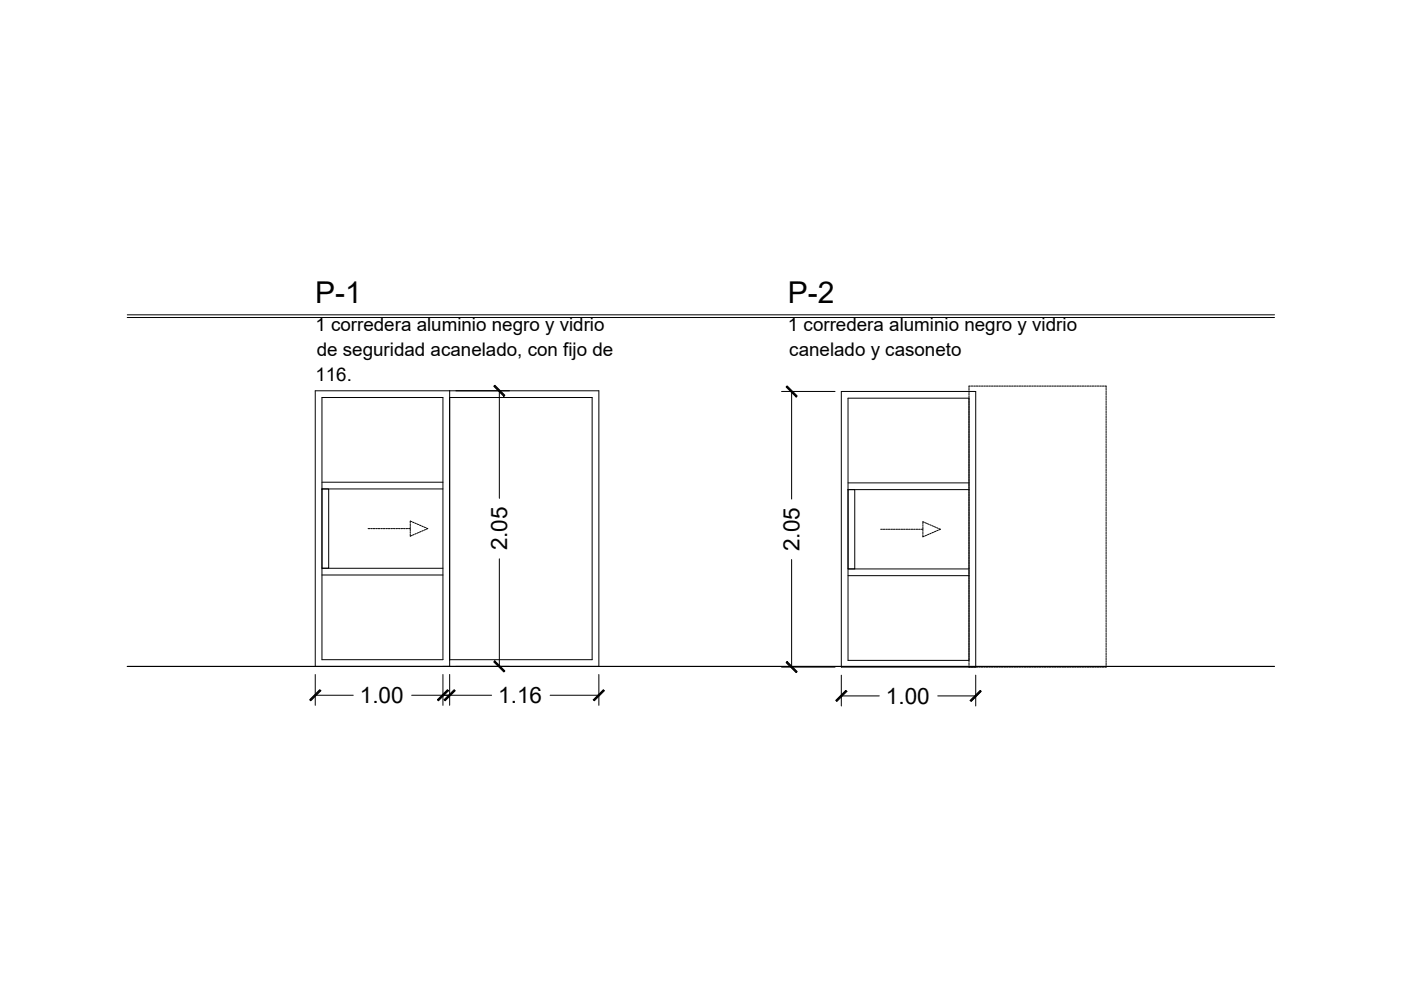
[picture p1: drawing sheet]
<svg xmlns="http://www.w3.org/2000/svg" width="420mm" height="297mm" viewBox="0 0 420 297" stroke-linecap="round" stroke-linejoin="round" font-family="sans-serif">
<!-- layer: Muros seccionados -->
<path d="M38.1 199.7h344" fill="none" stroke="#000" stroke-width=".35"/>
<!-- layer: Muros proyeccn -->
<path d="M38.1 95.2h344M38.1 94.4h344" fill="none" stroke="#000" stroke-width=".3"/>
<!-- layer: Cerramientos proyeccin -->
<g fill="none" stroke="#000" stroke-width=".3">
<path d="M94.5 117.1h85v82.6h-85zM96.5 119.1h36.3v78.6h-36.3zM134.8 117.1v82.6M134.8 119.1h42.7v78.6h-42.7M252.2 117.3h40.3v82.6h-40.3zM254.2 119.3h36.3v78.6h-36.3zM96.5 146.5h2v23.8h-2zM96.5 144.5h36.3M96.5 146.5h36.3M254.2 146.7h2v23.8h-2zM254.2 144.7h36.3M254.2 146.7h36.3"/>
<path d="M96.5 172.3h36.3M96.5 170.3h36.3M254.2 172.5h36.3M254.2 170.5h36.3"/>
</g>
<!-- layer: Sombreados -->
<g fill="none" stroke="#000" stroke-width=".3">
<path d="M290.5 116.4v.5M290.5 117.1v.5M290.5 117.9v.5M290.5 118.7v.5M290.5 119.4v.5M290.9 115.7h-.4v.4M291.1 115.7h.6M291.9 115.7h.5M292.7 115.7h.5M293.4 115.7h.5M294.2 115.7h.5M294.9 115.7h.5"/>
<path d="M295.7 115.7h.5M296.4 115.7h.5M297.2 115.7h.5M297.9 115.7h.6M298.7 115.7h.5M299.5 115.7h.5M300.2 115.7h.5M301 115.7h.5M301.7 115.7h.5M302.5 115.7h.5M303.2 115.7h.5M304 115.7h.5"/>
<path d="M304.7 115.7h.6M305.5 115.7h.5M306.3 115.7h.5M307 115.7h.5M307.8 115.7h.5M308.5 115.7h.5M309.3 115.7h.5M310 115.7h.5M310.8 115.7h.5M311.5 115.7h.6M312.3 115.7h.5M313.1 115.7h.5"/>
<path d="M313.8 115.7h.5M314.6 115.7h.5M315.3 115.7h.5M316.1 115.7h.5M316.8 115.7h.5M317.6 115.7h.5M318.3 115.7h.6M319.1 115.7h.5M319.9 115.7h.5M320.6 115.7h.5M321.4 115.7h.5M322.1 115.7h.5"/>
<path d="M322.9 115.7h.5M323.6 115.7h.5M324.4 115.7h.5M325.1 115.7h.6M325.9 115.7h.5M326.7 115.7h.5M327.4 115.7h.5M328.2 115.7h.5M328.9 115.7h.5M329.7 115.7h.5M330.4 115.7h.5M331.2 115.7h.4v.4"/>
<path d="M331.6 116.4v.5M331.6 117.1v.5M331.6 117.9v.5M331.6 118.7v.5M331.6 119.4v.5M290.5 120.2v.5M290.5 120.9v.5M290.5 121.7v.5M290.5 122.4v.5M290.5 123.2v.5M290.5 123.9v.5M290.5 124.7v.5"/>
<path d="M290.5 125.5v.5M290.5 126.2v.5M290.5 127v.5M290.5 127.7v.5M290.5 128.5v.5M290.5 129.2v.5M290.5 130v.5M290.5 130.7v.5M290.5 131.5v.5M290.5 132.3v.5M290.5 133v.5M290.5 133.8v.5"/>
<path d="M290.5 134.5v.5M290.5 135.3v.5M290.5 136v.5M290.5 136.8v.5M290.5 137.5v.5M290.5 138.3v.5M290.5 139.1v.5M290.5 139.8v.5M331.6 120.2v.5M331.6 120.9v.5M331.6 121.7v.5M331.6 122.4v.5"/>
<path d="M331.6 123.2v.5M331.6 123.9v.5M331.6 124.7v.5M331.6 125.5v.5M331.6 126.2v.5M331.6 127v.5M331.6 127.7v.5M331.6 128.5v.5M331.6 129.2v.5M331.6 130v.5M331.6 130.7v.5M331.6 131.5v.5"/>
<path d="M331.6 132.3v.5M331.6 133v.5M331.6 133.8v.5M331.6 134.5v.5M331.6 135.3v.5M331.6 136v.5M331.6 136.8v.5M331.6 137.5v.5M331.6 138.3v.5M331.6 139.1v.5M331.6 139.8v.5M110.3 158.4h.6"/>
<path d="M111.1 158.4h.5M111.9 158.4h.5M112.6 158.4h.5M113.4 158.4h.5M114.1 158.4h.6M114.9 158.4h.5M115.7 158.4h.5M116.4 158.4h.5M117.2 158.4h.5M117.9 158.4h.5M118.7 158.4h.5M119.4 158.4h.5"/>
<path d="M120.2 158.4h.5M120.9 158.4h.6M121.7 158.4h.5M122.5 158.4h.5M123 157v.5M123 157.8v.5M123 158.5v.6M123 159.3v.5M123.4 156.3l-.4-.1v.6M123.6 156.4l.5 .2M124.3 156.7l.5 .2M124.8 159.9l-.5 .2"/>
<path d="M125 157l.5 .2M125.5 159.6l-.5 .2M125.7 157.3l.5 .2M126.2 159.3l-.5 .2M126.4 157.6l.5 .2M126.9 159l-.5 .2M127.1 157.9l.5 .2M127.6 158.7l-.5 .2M127.8 158.2l.4 .2-.4 .2M264 158.6h.6M264.8 158.6h.5M265.6 158.6h.5"/>
<path d="M266.3 158.6h.5M267.1 158.6h.5M267.8 158.6h.5M268.6 158.6h.5M269.3 158.6h.5M270.1 158.6h.5M270.8 158.6h.6M271.6 158.6h.5M272.4 158.6h.5M273.1 158.6h.5M273.9 158.6h.5M274.6 158.6h.5"/>
<path d="M275.4 158.6h.5M276.1 158.6h.6M276.7 157.2v.5M276.7 158v.5M276.7 158.7v.6M276.7 159.5v.5M277.1 156.5l-.4-.1v.6M277.3 156.6l.5 .2M278 156.9l.5 .2M278.7 157.2l.5 .2M279.2 159.8l-.5 .2M279.4 157.5l.5 .2"/>
<path d="M279.9 159.5l-.5 .2M280.1 157.8l.5 .2M280.6 159.2l-.5 .2M280.8 158.1l.5 .2M281.3 158.9l-.5 .2M281.5 158.4l.4 .2-.4 .2M290.5 140.6v.5M290.5 141.3v.5M290.5 142.1v.5M290.5 142.8v.5M290.5 143.6v.5M290.5 144.3v.5"/>
<path d="M290.5 145.1v.5M290.5 145.9v.5M290.5 146.6v.5M290.5 147.4v.5M290.5 148.1v.5M290.5 148.9v.5M290.5 149.6v.5M290.5 150.4v.5M290.5 151.1v.5M290.5 151.9v.5M290.5 152.7v.5M290.5 153.4v.5"/>
<path d="M290.5 154.2v.5M290.5 154.9v.5M290.5 155.7v.5M290.5 156.4v.5M290.5 157.2v.5M290.5 157.9v.5M290.5 158.7v.5M290.5 159.5v.5M331.6 140.6v.5M331.6 141.3v.5M331.6 142.1v.5M331.6 142.8v.5"/>
<path d="M331.6 143.6v.5M331.6 144.3v.5M331.6 145.1v.5M331.6 145.9v.5M331.6 146.6v.5M331.6 147.4v.5M331.6 148.1v.5M331.6 148.9v.5M331.6 149.6v.5M331.6 150.4v.5M331.6 151.1v.5M331.6 151.9v.5"/>
<path d="M331.6 152.7v.5M331.6 153.4v.5M331.6 154.2v.5M331.6 154.9v.5M331.6 155.7v.5M331.6 156.4v.5M331.6 157.2v.5M331.6 157.9v.5M331.6 158.7v.5M331.6 159.5v.5M123 160.1v.6l.4-.2M124.1 160.2l-.5 .2"/>
<path d="M276.7 160.3v.6l.4-.2M277.8 160.4l-.5 .2M278.5 160.1l-.5 .2M290.5 160.2v.5M290.5 161v.5M290.5 161.7v.5M290.5 162.5v.5M290.5 163.2v.5M290.5 164v.5M290.5 164.7v.5M290.5 165.5v.5M290.5 166.3v.5"/>
<path d="M290.5 167v.5M290.5 167.8v.5M290.5 168.5v.5M290.5 169.3v.5M290.5 170v.5M290.5 170.8v.5M290.5 171.5v.5M290.5 172.3v.5M290.5 173.1v.5M290.5 173.8v.5M290.5 174.6v.5M290.5 175.3v.5"/>
<path d="M290.5 176.1v.5M290.5 176.8v.5M290.5 177.6v.5M290.5 178.3v.5M290.5 179.1v.5M290.5 179.9v.5M331.6 160.2v.5M331.6 161v.5M331.6 161.7v.5M331.6 162.5v.5M331.6 163.2v.5M331.6 164v.5"/>
<path d="M331.6 164.7v.5M331.6 165.5v.5M331.6 166.3v.5M331.6 167v.5M331.6 167.8v.5M331.6 168.5v.5M331.6 169.3v.5M331.6 170v.5M331.6 170.8v.5M331.6 171.5v.5M331.6 172.3v.5M331.6 173.1v.5"/>
<path d="M331.6 173.8v.5M331.6 174.6v.5M331.6 175.3v.5M331.6 176.1v.5M331.6 176.8v.5M331.6 177.6v.5M331.6 178.3v.5M331.6 179.1v.5M331.6 179.9v.5M290.5 180.6v.5M290.5 181.4v.5M290.5 182.1v.5"/>
<path d="M290.5 182.9v.5M290.5 183.6v.5M290.5 184.4v.5M290.5 185.1v.5M290.5 185.9v.5M290.5 186.7v.5M290.5 187.4v.5M290.5 188.2v.5M290.5 188.9v.5M290.5 189.7v.5M290.5 190.4v.5M290.5 191.2v.5"/>
<path d="M290.5 191.9v.5M290.5 192.7v.5M290.5 193.5v.5M290.5 194.2v.5M290.5 195v.5M290.5 195.7v.5M290.5 196.5v.5M290.5 197.2v.5M290.5 198v.5M290.5 198.7v.5M290.5 199.5v.4h.4M291.1 199.9h.6"/>
<path d="M291.9 199.9h.5M292.7 199.9h.5M293.4 199.9h.5M294.2 199.9h.5M294.9 199.9h.5M295.7 199.9h.5M296.4 199.9h.5M297.2 199.9h.5M297.9 199.9h.6M298.7 199.9h.5M299.5 199.9h.5M300.2 199.9h.5"/>
<path d="M301 199.9h.5M301.7 199.9h.5M302.5 199.9h.5M303.2 199.9h.5M304 199.9h.5M304.7 199.9h.6M305.5 199.9h.5M306.3 199.9h.5M307 199.9h.5M307.8 199.9h.5M308.5 199.9h.5M309.3 199.9h.5"/>
<path d="M310 199.9h.5M310.8 199.9h.5M311.5 199.9h.6M312.3 199.9h.5M313.1 199.9h.5M313.8 199.9h.5M314.6 199.9h.5M315.3 199.9h.5M316.1 199.9h.5M316.8 199.9h.5M317.6 199.9h.5M318.3 199.9h.6"/>
<path d="M319.1 199.9h.5M319.9 199.9h.5M320.6 199.9h.5M321.4 199.9h.5M322.1 199.9h.5M322.9 199.9h.5M323.6 199.9h.5M324.4 199.9h.5M325.1 199.9h.6M325.9 199.9h.5M326.7 199.9h.5M327.4 199.9h.5"/>
<path d="M328.2 199.9h.5M328.9 199.9h.5M329.7 199.9h.5M330.4 199.9h.5M331.6 199.5v.4h-.4M331.6 180.6v.5M331.6 181.4v.5M331.6 182.1v.5M331.6 182.9v.5M331.6 183.6v.5M331.6 184.4v.5M331.6 185.1v.5"/>
<path d="M331.6 185.9v.5M331.6 186.7v.5M331.6 187.4v.5M331.6 188.2v.5M331.6 188.9v.5M331.6 189.7v.5M331.6 190.4v.5M331.6 191.2v.5M331.6 191.9v.5M331.6 192.7v.5M331.6 193.5v.5M331.6 194.2v.5"/>
<path d="M331.6 195v.5M331.6 195.7v.5M331.6 196.5v.5M331.6 197.2v.5M331.6 198v.5M331.6 198.7v.5"/>
</g>
<!-- layer: Cotas_Z -->
<g fill="none" stroke="#000" stroke-width=".3">
<path d="M136.7 117.1h16M148 115.8l.3-.4 3.1 3.1-.4 .3zM149.7 117.1v32.3M234.3 117.3h16M235.7 116l.3-.4 3 3.1-.3 .3zM237.3 117.3v32.3M149.7 167.5v32.2M237.3 167.7v32.2M136.7 199.7h16M148.3 198.1l3.1 3-.4 .3-3-3zM234.3 199.9h16M236 198.3l3 3-.3 .3-3-3z"/>
<path d="M92.8 209.7l3.1-3 .3 .3-3 3zM94.5 202.1v9.3M94.5 208.4h11.4M123.4 208.4h24M131.1 209.7l3-3 .4 .3-3.1 3zM132.8 202.1v9.3M133.1 209.7l3.1-3 .3 .3-3.1 3zM134.8 202.1v9.3M164.9 208.4h14.6M179.5 202.1v9.3M180.9 206.7l.3 .3-3 3-.3-.3zM252.2 202.3v9.3"/>
<path d="M252.2 208.6h11.4M253.6 206.9l.3 .3-3 3-.4-.3zM281.1 208.6h11.4M292.5 202.3v9.3M293.9 206.9l.3 .3-3 3-.4-.3z"/>
</g>
<path d="M148 115.8l.3-.4 3.1 3.1-.4 .3zM235.7 116l.3-.4 3 3.1-.3 .3zM148.3 198.1l3.1 3-.4 .3-3-3zM236 198.3l3 3-.3 .3-3-3zM92.8 209.7l3.1-3 .3 .3-3 3zM133.1 209.7l3.1-3 .3 .3-3.1 3zM131.1 209.7l3-3 .4 .3-3.1 3zM180.9 206.7l.3 .3-3 3-.3-.3zM253.6 206.9l.3 .3-3 3-.4-.3zM293.9 206.9l.3 .3-3 3-.4-.3z" fill="#000"/>
<g font-size="9">
<text x="94.5" y="90.8">P-1</text>
<text x="236.1" y="90.8">P-2</text>
</g>
<g font-size="6.8">
<text x="152.1" y="165" transform="rotate(-90 152.1 165)">2.05</text>
<text x="239.7" y="165.2" transform="rotate(-90 239.7 165.2)">2.05</text>
<text x="107.9" y="210.7">1.00</text>
<text x="149.4" y="210.7">1.16</text>
<text x="265.6" y="210.9">1.00</text>
</g>
<g font-size="5.6">
<text x="94.6" y="99.1">1 corredera aluminio negro y vidrio</text>
<text x="236.2" y="99.1">1 corredera aluminio negro y vidrio</text>
<text x="95" y="106.7">de seguridad acanelado, con fijo de</text>
<text x="236.6" y="106.6">canelado y casoneto</text>
<text x="94.6" y="114.2">116.</text>
</g>
</svg>
